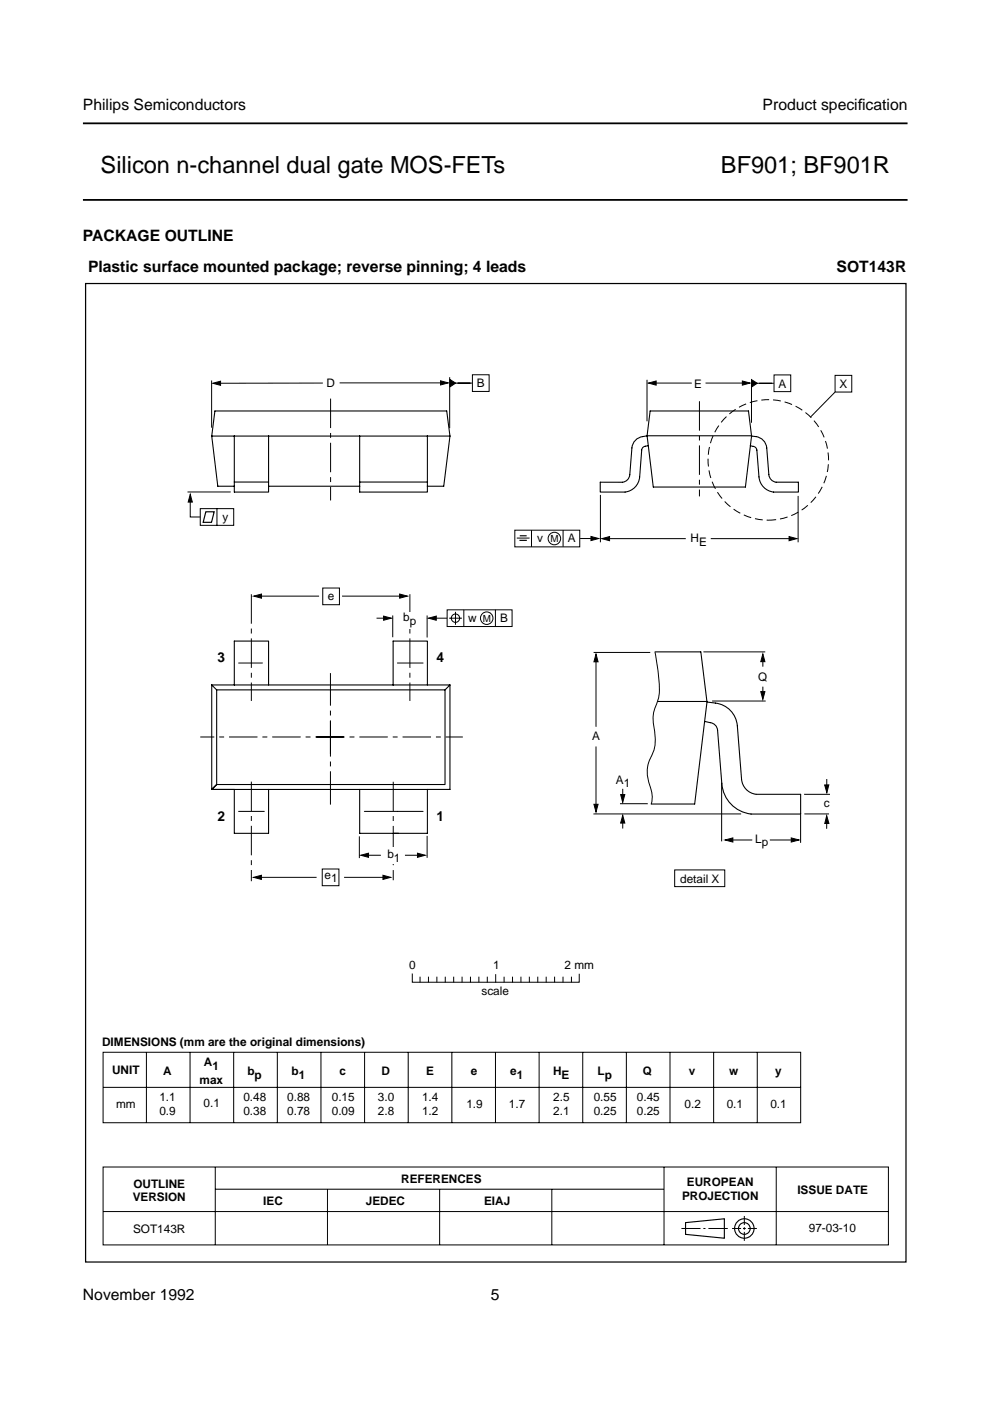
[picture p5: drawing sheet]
<svg xmlns="http://www.w3.org/2000/svg" width="210mm" height="297mm" viewBox="0 0 210 297" stroke-linecap="round" stroke-linejoin="round" font-family="sans-serif">
<path d="M17.6 26.2h174.8M17.6 42.4h174.8" fill="none" stroke="#000" stroke-width=".38"/>
<g fill="none" stroke="#000" stroke-width=".21">
<path d="M95.3 80v10.8M100.2 79.5h3.5v3.5h-3.5zM164.1 79.5h3.6v3.5h-3.6zM177.1 79.6h3.5v3.5h-3.5zM44.9 80.7v10M68.4 81.2l-22.3 .1M72 81.2h22.2M96 81.2h4.1M137.2 80.5v8.8M138.2 81.2h8.5M149.6 81.2h8.6M159.3 81.1v8.5"/>
<path d="M159.9 81.3h4.2M177.1 83.1l-5.3 5.3M39.8 104.3h9.1M40.3 105.5v4.1h2.2M42.5 107.8h7v3.6h-7zM46 107.8v3.6M109.2 112.4h13.7v3.5h-13.7zM109.6 114.1h2.7M112.7 112.4v3.5M119.4 112.4v3.5M123 114.2h3M127.3 104.9v10.1"/>
<path d="M128.4 114.2h17M150.7 114.2h17.2M169.2 105.1v9.9M54.7 126.4h13M68.4 124.7h3.6v3.5h-3.6zM72.5 126.4h13M79.8 131.1h2.3M83.3 130.5v4.6M90.6 130.5v4.7M91.8 131.1h3M94.8 129.3h13.8v3.5h-13.8zM95.2 131.1h2.7"/>
<path d="M96.6 129.7v2.8M98.3 129.3v3.5M105 129.3v3.5M125.9 138.3h12M126.4 140v14.1M138.9 138.3v.1a42.6 42.6 0 0 1 .9 8.9l-.9 2.6a6.6 6.6 0 0 0-.3 4.1 8.7 8.7 0 0 1-.9 7.1 8.2 8.2 0 0 0 .3 6.3 5.3 5.3 0 0 1 .1 3.1M149.1 138.2h13.1M161.7 139.7v1.7M50.6 140.6h5M84.3 140.6h5.4M126.4 158.3v12.8M151 148.6h11.3"/>
<path d="M161.7 145.6v1.9M50.6 172h5.4M76.2 177.3v4.6M77.2 172h12.5M90.6 177.2v4.7M125.8 172.6h31.3M131.5 170.4h5.8M132 167.2v2.4M132 174.1v1.6M153 165.9v12.5M154.7 178.1h4.8M163.2 178.1h5.1"/>
<path d="M169.7 172.4v6.3M170.5 168.4h5.5M170.5 172.6h5.3M175.3 165.2v1.7M175.3 174v1.7M54.7 186h12.4M68.3 184.2h3.6v3.6h-3.6zM73 186h9M77.4 181.3h3.4M85.9 181.3h3.4M143 184.4h10.7v3.6h-10.7zM87.4 206.5v1.8h35.4v-1.7"/>
<path d="M89.1 207.2v1M90.8 207.2v1M92.6 207.2v1M94.4 207.2v1M96.2 207.2v1M98 207.2v1M99.8 207.2v1M101.5 207.2v1M103.3 207.2v1M105.1 206.6v1.6M106.9 207.2v1M108.7 207.2v1"/>
<path d="M110.5 207.2v1M112.2 207.2v1M114 207.2v1M115.8 207.2v1M117.6 207.2v1M119.4 207.2v1M121.2 207.2v1M21.9 223.1h147.9v14.9h-147.9zM21.9 230.5h147.9M31 223.1v14.9M40.3 223.1v14.9M49.5 223.1v14.9"/>
<path d="M58.8 223.1v14.9M68 223v15M77.3 223.1v14.9M86.6 223.1v14.9M95.8 223.1v14.9M105.1 223.1v14.9M114.3 223.1v14.9M123.6 223.1v14.9M132.8 223.1v14.9M142.1 223.1v14.9M151.3 223.1v14.9M160.6 223.1v14.9"/>
<path d="M21.9 247.4h166.5v16.5h-166.5zM21.9 256.9h166.5M45.6 247.5v16.4M45.7 252.1h95M69.4 252.1v11.8M93.2 252.1v11.8M117 252.1v11.8M140.8 247.5v16.4M157.8 257.8v1.9M164.6 247.5v16.4M144.5 260.5h4M149.1 260.5h.5"/>
<path d="M150.2 260.5h4.1M155.2 260.5h1.9M157.5 260.5h.6M157.8 260.2v.5M157.8 261.2v1.9M158.6 260.5h1.9"/>
<circle cx="117.5" cy="114.2" r="1.33"/>
<circle cx="96.6" cy="131.1" r=".89"/>
<circle cx="103.2" cy="131.1" r="1.33"/>
</g>
<g fill="none" stroke="#000" stroke-width=".24">
<path d="M145.4 259.2l8.2-.8v4.1l-8.2-.8z"/>
<circle cx="157.8" cy="260.5" r="2.06"/>
<circle cx="157.8" cy="260.5" r="1.24"/>
</g>
<path d="M18.1 60.1h174v207.5h-174z" fill="none" stroke="#000" stroke-width=".26"/>
<g fill="none" stroke="#000" stroke-width=".23">
<path d="M44.9 92.5l1.3 10.6h3.5M44.9 92.5l.7-5.4h49.1l.7 5.4M44.9 92.5h31.4M49.7 92.5v11.8h7.2v-1.2M56.9 92.5v10.6M76.3 92.5h14.3M76.3 92.5v11.8h14.3v-1.2M90.6 92.5v9.7h-14.3M90.6 92.5h4.8M90.6 92.5h.1M95.4 92.5l-1.3 10.6h-3.5M137.2 92.4a3 3 0 0 0-3.2 2.6l-.5 5.6a1.75 1.75 0 0 1-1.5 1.6h-4.7v2.1h5.2a3.5 3.5 0 0 0 3.1-3.2l.5-5.7a1.12 1.12 0 0 1 1.4-.9"/>
<path d="M137.2 92.4l.6-5.3h20.9l.6 5.4M137.2 92.4l22.1 .1M137.2 92.4l.3 2.1M159.3 92.5a2.89 2.89 0 0 1 3.3 2.5l.4 5.6a1.75 1.75 0 0 0 1.6 1.6h4.7v2.1h-5.3a3.5 3.5 0 0 1-3.1-3.2l-.4-5.7a1.14 1.14 0 0 0-1.4-.9M159.3 92.5l-1.3 10.8h-19.5l-1-8.8M49.7 102.2h7.2M56.9 103.1h19.4M90.6 102.2v.9M138.9 138.2h9.7l1.3 10.6M44.9 145.2v22.2h4.8h-4.8l1-1.1M44.9 145.2l1 1.1v20h48.5v-20h-48.5M44.9 145.2h12"/>
<path d="M49.7 145.2v-9.3h7.2v9.3h26.4M83.3 145.2v-9.3h7.3v9.3h4.8M83.3 145.2h7.3M95.4 145.2v22.2h-4.8M95.4 145.2l-1 1.1M139.5 148.7h10.4M149.9 148.8a6.4 6.4 0 0 1 5.2 2.1 5.3 5.3 0 0 1 1.2 3l.9 11.3a3.5 3.5 0 0 0 3.1 3.2h9.5v4.2h-10.6a7 7 0 0 1-6.2-6.4l-.9-11.4a1.75 1.75 0 0 0-1.5-1.6l-1.2-.2M149.9 148.8l-2.6 21.7h-9.2M49.7 167.4h7.2v9.3h-7.2zM56.9 167.4h19.4M76.3 167.4h14.3v9.3h-14.3z"/>
</g>
<g fill="#000" stroke="#000" stroke-width=".21">
<path d="M45.1 81.3l1.7-.5v.9zM93.4 80.7l1.6 .5-1.6 .4zM95.4 80.5l1.2 .7-1.2 .8zM137.5 81.2l1.6-.4v.9zM157.4 80.8l1.6 .4-1.6 .5zM159.3 80.5l1.3 .8-1.3 .8zM40.3 104.8l.5 1.7h-.9zM125.3 113.7l1.6 .5-1.6 .4zM127.6 114.2l1.6-.4v.8zM167.3 113.8l1.6 .4-1.6 .4zM53.8 126.4l1.6-.5v.9zM81.3 130.6l1.7 .5-1.7 .4z"/>
<path d="M84.7 125.9l1.7 .5-1.7 .4zM90.9 131.1l1.6-.5v.9zM126.4 138.7l.4 1.6h-.9zM161.7 138.6l.5 1.7h-.9zM161.3 146.6h.9l-.5 1.7zM125.9 170.5h.9l-.4 1.7zM132 172.9l.5 1.6h-.9zM131.6 168.5h.9l-.5 1.6zM153.7 178.1l1.7-.4v.8zM167.8 177.7l1.6 .4-1.6 .4zM175.3 173l.4 1.6h-.8zM174.8 166.4h.9l-.4 1.7z"/>
<path d="M53.8 186l1.6-.4v.9zM76.5 181.3l1.6-.4v.9zM81.2 185.6l1.6 .4-1.6 .5zM88.5 180.9l1.7 .4-1.7 .5z"/>
</g>
<path d="M43.6 108.5h1.8l-.6 2.2h-1.7zM110.1 114.6h1.6M110.2 113.6h1.5" fill="none" stroke="#000" stroke-width=".25"/>
<circle cx="162.9" cy="97.5" r="12.8" fill="none" stroke="#000" stroke-width=".21" stroke-dasharray="1.7 .8" stroke-linecap="butt"/>
<path d="M70.1 84.5v21.6M148.3 85.1v20.1M53.3 126v22.6M86.9 126v22.6M53.3 165.7v21.1M83.4 165.7v20.9" fill="none" stroke="#000" stroke-width=".21" stroke-dasharray="6.2 1 1 1" stroke-linecap="butt"/>
<path d="M67 156.3h31.1M72.9 156.3h-30.4" fill="none" stroke="#000" stroke-width=".21" stroke-dasharray="6 1 1 1" stroke-linecap="butt"/>
<path d="M70.1 159.8v-17.1" fill="none" stroke="#000" stroke-width=".21" stroke-dasharray="7.1 1 1 1" stroke-linecap="butt"/>
<path d="M70.1 152.9v17.7" fill="none" stroke="#000" stroke-width=".21" stroke-dasharray="7.5 1 1 1" stroke-linecap="butt"/>
<g fill="#fff">
<path d="M81.6 179.7h3.5v3.5h-3.5z"/>
<path d="M85.2 129.7h3.6v3.5h-3.6z"/>
</g>
<g font-size="5">
<text x="21.3" y="36.6">Silicon n-channel dual gate MOS-FETs</text>
<text x="152.9" y="36.6">BF901; BF901R</text>
</g>
<g font-size="3.3">
<text x="17.6" y="23.4">Philips Semiconductors</text>
<text x="161.7" y="23.4">Product specif</text>
<text x="181.9" y="23.4">ication</text>
<text x="17.6" y="51.1">PACKAGE OUTLINE</text>
<text x="18.7" y="57.7">Plastic surface mounted package; reverse pinning; 4 leads</text>
<text x="177.4" y="57.7">SOT143R</text>
<text x="17.6" y="275.6">November 1992</text>
<text x="104.1" y="275.6">5</text>
</g>
<g font-size="2.9">
<text x="46.1" y="140.3">3</text>
<text x="92.5" y="140.3">4</text>
<text x="46.1" y="174">2</text>
<text x="92.5" y="174">1</text>
</g>
<g font-size="2.5">
<text x="69.3" y="82.1">D</text>
<text x="101.1" y="82.1">B</text>
<text x="147.2" y="82.2">E</text>
<text x="165.1" y="82.2">A</text>
<text x="178" y="82.3">X</text>
<text x="47.2" y="110.4">y</text>
<text x="113.9" y="114.9">v</text>
<text x="120.4" y="115">A</text>
<text x="146.4" y="114.8">H</text>
<text x="148.2" y="115.7">E</text>
<text x="69.5" y="127.1">e</text>
<text x="85.5" y="131.7">b</text>
<text x="99.2" y="131.8">w</text>
<text x="106.1" y="131.9">B</text>
<text x="86.9" y="132.6">p</text>
<text x="160.7" y="144.3">Q</text>
<text x="125.5" y="157">A</text>
<text x="130.6" y="166.2">A1</text>
<text x="174.7" y="171.1">c</text>
<text x="160.1" y="178.8">Lp</text>
<text x="82.1" y="182">b</text>
<text x="83.5" y="182.8">1</text>
<text x="68.8" y="186.5">e1</text>
<text x="144.2" y="187.1">detail X</text>
<text x="86.7" y="205.5">0</text>
<text x="104.6" y="205.5">1</text>
<text x="119.7" y="205.5">2 mm</text>
<text x="102.1" y="211">scale</text>
<text x="21.6" y="221.8">DIMENSIONS (mm are the original dimensions)</text>
<text x="23.8" y="227.8">UNIT</text>
<text x="34.6" y="227.9">A</text>
<text x="43.2" y="226">A</text>
<text x="45" y="226.8">1</text>
<text x="52.4" y="227.9">b</text>
<text x="61.8" y="227.9">b</text>
<text x="72" y="227.9">c</text>
<text x="80.9" y="227.9">D</text>
<text x="90.3" y="227.9">E</text>
<text x="99.8" y="227.9">e</text>
<text x="108.2" y="227.9">e</text>
<text x="117.2" y="227.9">H</text>
<text x="126.7" y="227.9">L</text>
<text x="136.3" y="227.9">Q</text>
<text x="146" y="227.9">v</text>
<text x="154.6" y="227.9">w</text>
<text x="164.4" y="227.9">y</text>
<text x="33.8" y="233.5">1.1</text>
<text x="42.3" y="229.7">max</text>
<text x="51.6" y="233.5">0.48</text>
<text x="54" y="228.7">p</text>
<text x="60.9" y="233.5">0.88</text>
<text x="63.3" y="228.7">1</text>
<text x="70.3" y="233.5">0.15</text>
<text x="80.1" y="233.5">3.0</text>
<text x="89.5" y="233.5">1.4</text>
<text x="109.6" y="228.7">1</text>
<text x="117.3" y="233.5">2.5</text>
<text x="119.1" y="228.7">E</text>
<text x="125.9" y="233.5">0.55</text>
<text x="128.2" y="228.7">p</text>
<text x="135" y="233.5">0.45</text>
<text x="24.6" y="235">mm</text>
<text x="33.8" y="236.4">0.9</text>
<text x="43.2" y="234.7">0.1</text>
<text x="51.6" y="236.4">0.38</text>
<text x="60.9" y="236.4">0.78</text>
<text x="70.3" y="236.4">0.09</text>
<text x="80.1" y="236.4">2.8</text>
<text x="89.5" y="236.4">1.2</text>
<text x="98.9" y="235">1.9</text>
<text x="107.9" y="235">1.7</text>
<text x="117.3" y="236.4">2.1</text>
<text x="125.9" y="236.4">0.25</text>
<text x="135" y="236.4">0.25</text>
<text x="145.1" y="235">0.2</text>
<text x="154.1" y="235">0.1</text>
<text x="163.3" y="235">0.1</text>
<text x="28.3" y="251.8">OUTLINE</text>
<text x="85.1" y="250.8">REFERENCES</text>
<text x="145.6" y="251.5">EUROPEAN</text>
<text x="28.1" y="254.7">VERSION</text>
<text x="55.8" y="255.5">IEC</text>
<text x="77.6" y="255.5">JEDEC</text>
<text x="102.6" y="255.5">EIAJ</text>
<text x="144.6" y="254.4">PROJECTION</text>
<text x="169.1" y="253.1">ISSUE DATE</text>
<text x="28.2" y="261.3">SOT143R</text>
<text x="171.5" y="261.2">97-03-10</text>
</g>
<g font-size="2.1">
<text x="116.7" y="114.9">M</text>
<text x="102.4" y="131.8">M</text>
</g>
</svg>
